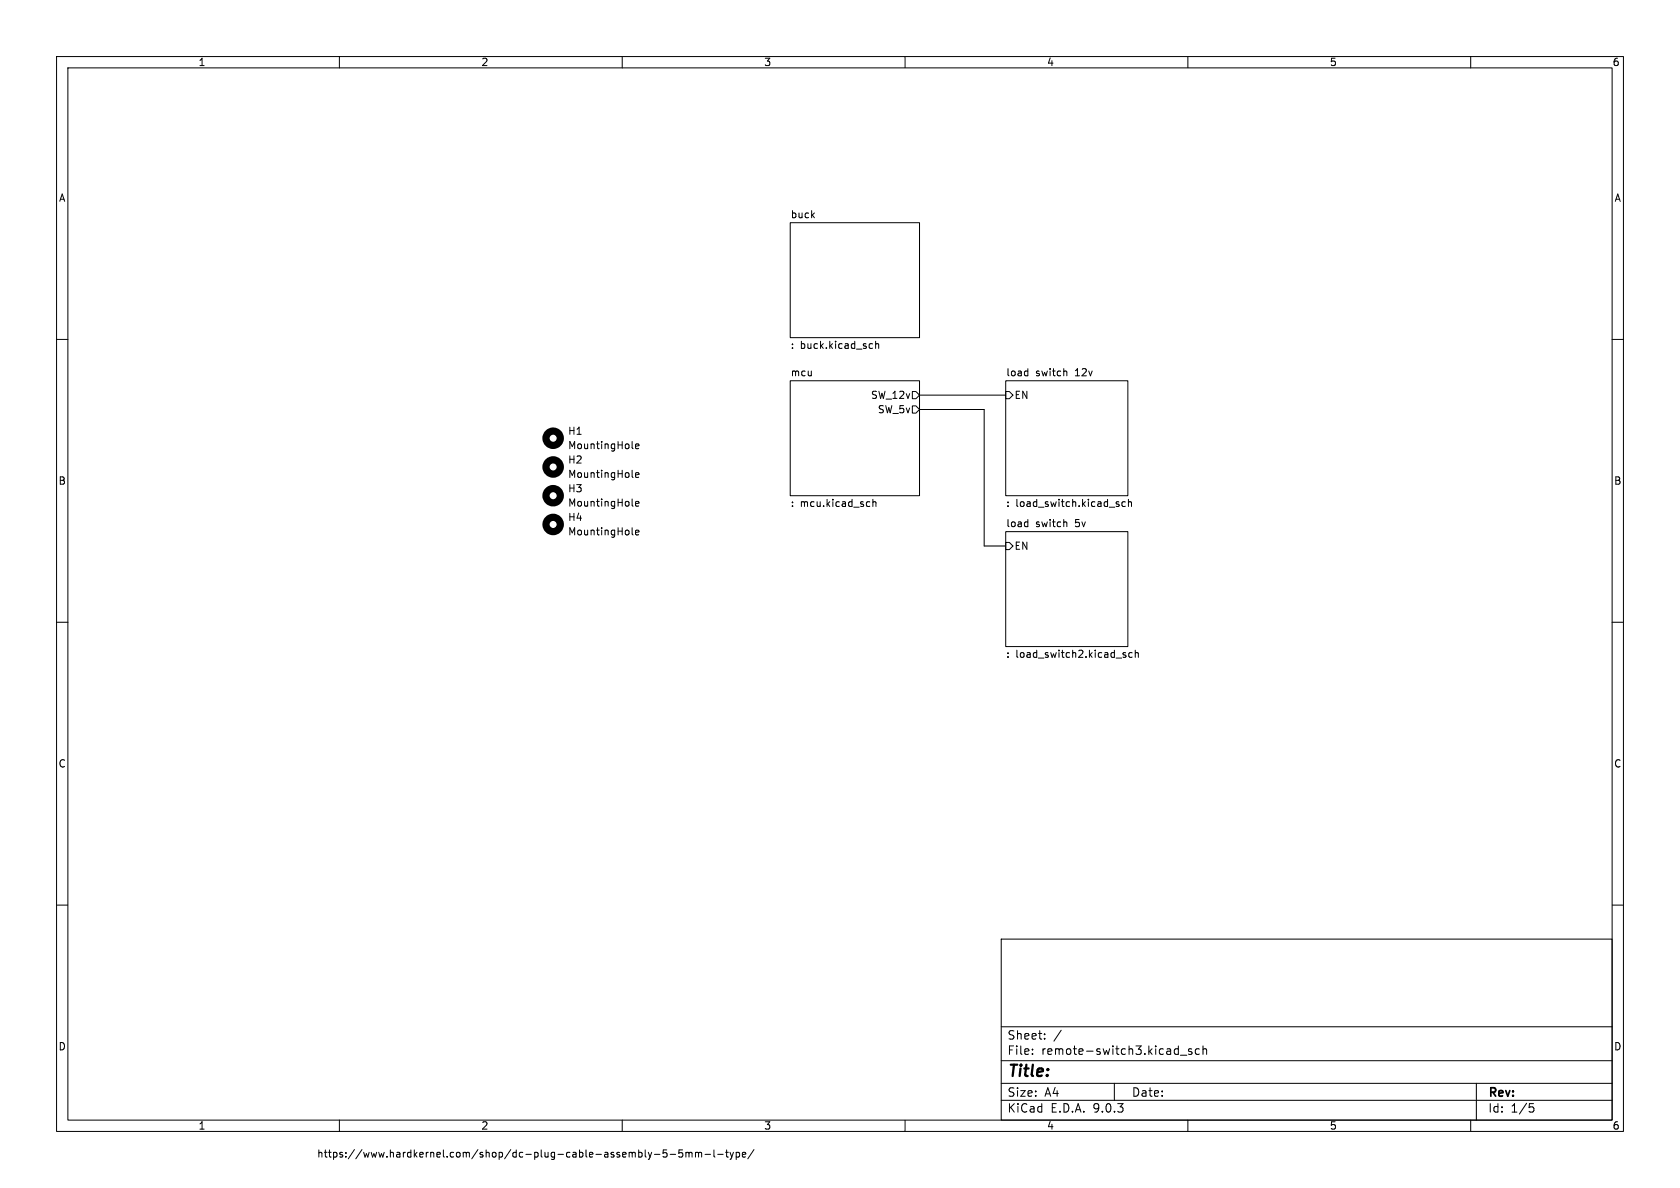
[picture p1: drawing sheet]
<svg xmlns="http://www.w3.org/2000/svg" width="297mm" height="210mm" viewBox="0 0 297 210" stroke-linecap="round" stroke-linejoin="round" font-family="sans-serif">
<g fill="none" stroke="#000" stroke-width=".18">
<path d="M10 10h277v190h-277zM12 12h273v186h-273zM60 10v2M110 10v2M160 10v2M210 10v2M260 10v2M139.7 39.4h22.9v20.3h-22.9zM10 60h2M111.7 79.1l.2 .2M112.4 78.9l.6-.1-.1-.3h-.4l-.1 .2v.6h.5M139.7 67.3h22.9v20.3h-22.9z"/>
<path d="M140.1 60.8v.1M140.1 61.5v.1M153.9 60.8h.4M154.3 61.5l-.4 .1M154.8 60.9l.2-.1h.3v.8M154.8 60.3v1.3M161.3 71.8h.6l.7 .6-.7 .6h-.6zM161.3 69.2h.6l.7 .7-.7 .6h-.6zM162.6 72.4h11.4v24.1h3.8M162.6 69.9h15.2M177.8 67.3h21.6v20.3h-21.6zM177.8 69.2h.6l.7 .7-.7 .6h-.6z"/>
<path d="M181.6 65.6h.1M181.7 65.2v1.2M181.7 66.4h-.1M188.4 65.6l.2 .2v.6M285 60h2M111.7 89.3l.2 .2M111.7 84.2l.2 .2M111.7 94.4l.2 .2M112.4 89.1l.6-.2-.1-.2-.4-.1-.1 .2v.6h.5M112.4 84l.6-.1-.1-.3h-.4l-.1 .1v.6h.5M112.4 94.1l.6-.1-.1-.2-.4-.1-.1 .2v.6h.5M140.1 89.4v.1"/>
<path d="M140.1 88.8v.1M153.6 88.7l.2 .1M153.8 89.5h-.2M154.3 88.8l.2-.1 .3 .1 .1 .7M154.3 88.3v1.2M177.8 94h21.6v20.3h-21.6zM177.8 95.9h.6l.7 .6-.7 .7h-.6zM178.2 89.4v.1M178.2 88.8v.1M181.6 92.3h.1M181.7 91.8v1.3M181.7 93l-.1 .1"/>
<path d="M188.4 92.3l.2 .1v.7M197.7 89.1l.2 .2-.2 .2M197.7 88.7l.1 .1M198.9 88.8l-.3-.1-.3 .2 .2 .6h.4M199.5 88.8l.2-.1 .3 .1v.7M199.5 88.3v1.2M10 110h2M178.2 115.4v.1M178.2 116.1v.1M198.6 115.7l.5 .3-.1 .1-.4 .1M198.6 115.4h.4M200.2 115.4h-.4l-.2 .2 .1 .5h.5"/>
<path d="M200.7 115.5l.2-.1h.3v.8M200.7 114.9v1.3M285 110h2M10 160h2M177 166h108v32h-108zM285 160h2M60 198v2M110 198v2M160 198v2M177 194.5h108M177 191.5h108M177 187.5h108"/>
<path d="M177 181.5h108M182.5 186.3v.1M182.5 185.5v.1M184.7 183.6v.1M184.7 182.8v.1M187.6 182.1l-1.3 2M197 191.5v3M208.7 186.5h1.1M210 198v2M210.7 185.5l-.4-.1-.2 .2 .1 .2 .5 .2v.3h-.6M212 185.5l-.4-.1-.3 .3v.4l.2 .2h.5M212.7 185.5l.2-.1 .3 .1 .1 .9"/>
<path d="M212.7 184.9v1.5M260 198v2M261 191.5v6.5M270.4 195.1h.7M270.5 195.7h.4l.3 .3-.2 .5-.5 .1M113.4 203.8l.1 .1-.1 .6M114.1 203.3v1.1l.1 .1M114.6 203.7l.3 .8M114.9 204.5l-.3 .5M115.2 203.7l-.3 .8M115.7 204.1h1M117.9 203.3h-.6l-.1 .6 .2-.1h.4l.1 .2v.4l-.2 .1-.5-.1"/>
<path d="M118.5 204.1h.9M120.7 203.3h-.6l-.1 .6 .2-.1h.4l.1 .2v.4l-.2 .1-.5-.1M121.3 203.8l.3-.1 .2 .2M121.3 203.7v.8M121.8 203.9l.2-.2 .3 .1v.7M121.8 203.9v.6M123 203.8l.3-.1 .2 .2M123 203.7v.8M123.5 203.9l.2-.2 .3 .1v.7M123.5 203.9v.6M124.6 204.1h1M126.2 203.3v1.1l.2 .1"/>
<path d="M126.9 204.1h1M128.3 203.7h.5M128.5 203.3v1.1l.3 .1M129.1 203.7l.3 .8M129.4 204.5l-.3 .5M129.7 203.7l-.3 .8M130.2 203.8l.3-.1 .3 .2-.2 .6h-.4M130.2 203.7v1.3M131.2 204.1l.6-.1v-.2l-.4-.1-.2 .2 .1 .6h.5M133.3 203.2l-1.1 1.6"/>
</g>
<g fill="none" stroke="#000" stroke-width="1.3">
<circle cx="97.8" cy="77.5" r="1.27"/>
<circle cx="97.8" cy="92.7" r="1.27"/>
<circle cx="97.8" cy="87.6" r="1.27"/>
<circle cx="97.8" cy="82.5" r="1.27"/>
</g>
<text font-size="2.8" x="178" y="190.9">Title:</text>
<g font-size="2.1">
<text x="178" y="184">Sheet:</text>
<text x="178" y="186.7">File:</text>
<text x="184.1" y="186.7">remote-switch3.kicad_sch</text>
<text x="178" y="196.9">KiCad</text>
<text x="178" y="194.1">Size:</text>
<text x="184.7" y="194.1">A4</text>
<text x="185.7" y="196.9">E.D.A.</text>
<text x="193.3" y="196.9">9.0.3</text>
<text x="200" y="194.1">Date:</text>
<text x="263" y="194.3">Rev:</text>
<text x="263" y="196.9">Id:</text>
<text x="267.1" y="196.9">1/5</text>
</g>
<g font-size="1.8">
<text x="35" y="11.9">1</text>
<text x="85" y="11.9">2</text>
<text x="135" y="11.9">3</text>
<text x="185" y="11.9">4</text>
<text x="235" y="11.9">5</text>
<text x="285" y="11.9">6</text>
<text x="10.3" y="35.9">A</text>
<text x="285.3" y="35.9">A</text>
<text x="139.7" y="38.7">buck</text>
<text x="141.5" y="62">buck.kicad_sch</text>
<text x="139.7" y="66.6">mcu</text>
<text x="153.9" y="70.7">SW_12v</text>
<text x="177.8" y="66.6">load</text>
<text x="179.3" y="70.7">EN</text>
<text x="183.1" y="66.6">switch</text>
<text x="190.2" y="66.6">12v</text>
<text x="100.3" y="77.1">H1</text>
<text x="155.1" y="73.3">SW_5v</text>
<text x="100.3" y="82.1">H2</text>
<text x="100.3" y="79.6">MountingHole</text>
<text x="10.3" y="85.9">B</text>
<text x="100.3" y="87.2">H3</text>
<text x="100.3" y="89.8">MountingHole</text>
<text x="100.3" y="84.7">MountingHole</text>
<text x="141.5" y="89.9">mcu.kicad_sch</text>
<text x="179.6" y="89.9">load_switch.kicad_sch</text>
<text x="285.3" y="85.9">B</text>
<text x="100.3" y="92.3">H4</text>
<text x="100.3" y="94.8">MountingHole</text>
<text x="177.8" y="93.3">load</text>
<text x="183.1" y="93.3">switch</text>
<text x="190.2" y="93.3">5v</text>
<text x="179.3" y="97.4">EN</text>
<text x="179.6" y="116.6">load_switch2.kicad_sch</text>
<text x="10.3" y="135.9">C</text>
<text x="285.3" y="135.9">C</text>
<text x="10.3" y="185.9">D</text>
<text x="285.3" y="185.9">D</text>
<text x="35" y="199.9">1</text>
<text x="85" y="199.9">2</text>
<text x="135" y="199.9">3</text>
<text x="185" y="199.9">4</text>
<text x="235" y="199.9">5</text>
<text x="285" y="199.9">6</text>
<text x="56" y="204.8">https://www.hardkernel.com/shop/dc-plug-cable-assembly-5-5mm-l-type/</text>
</g>
</svg>
